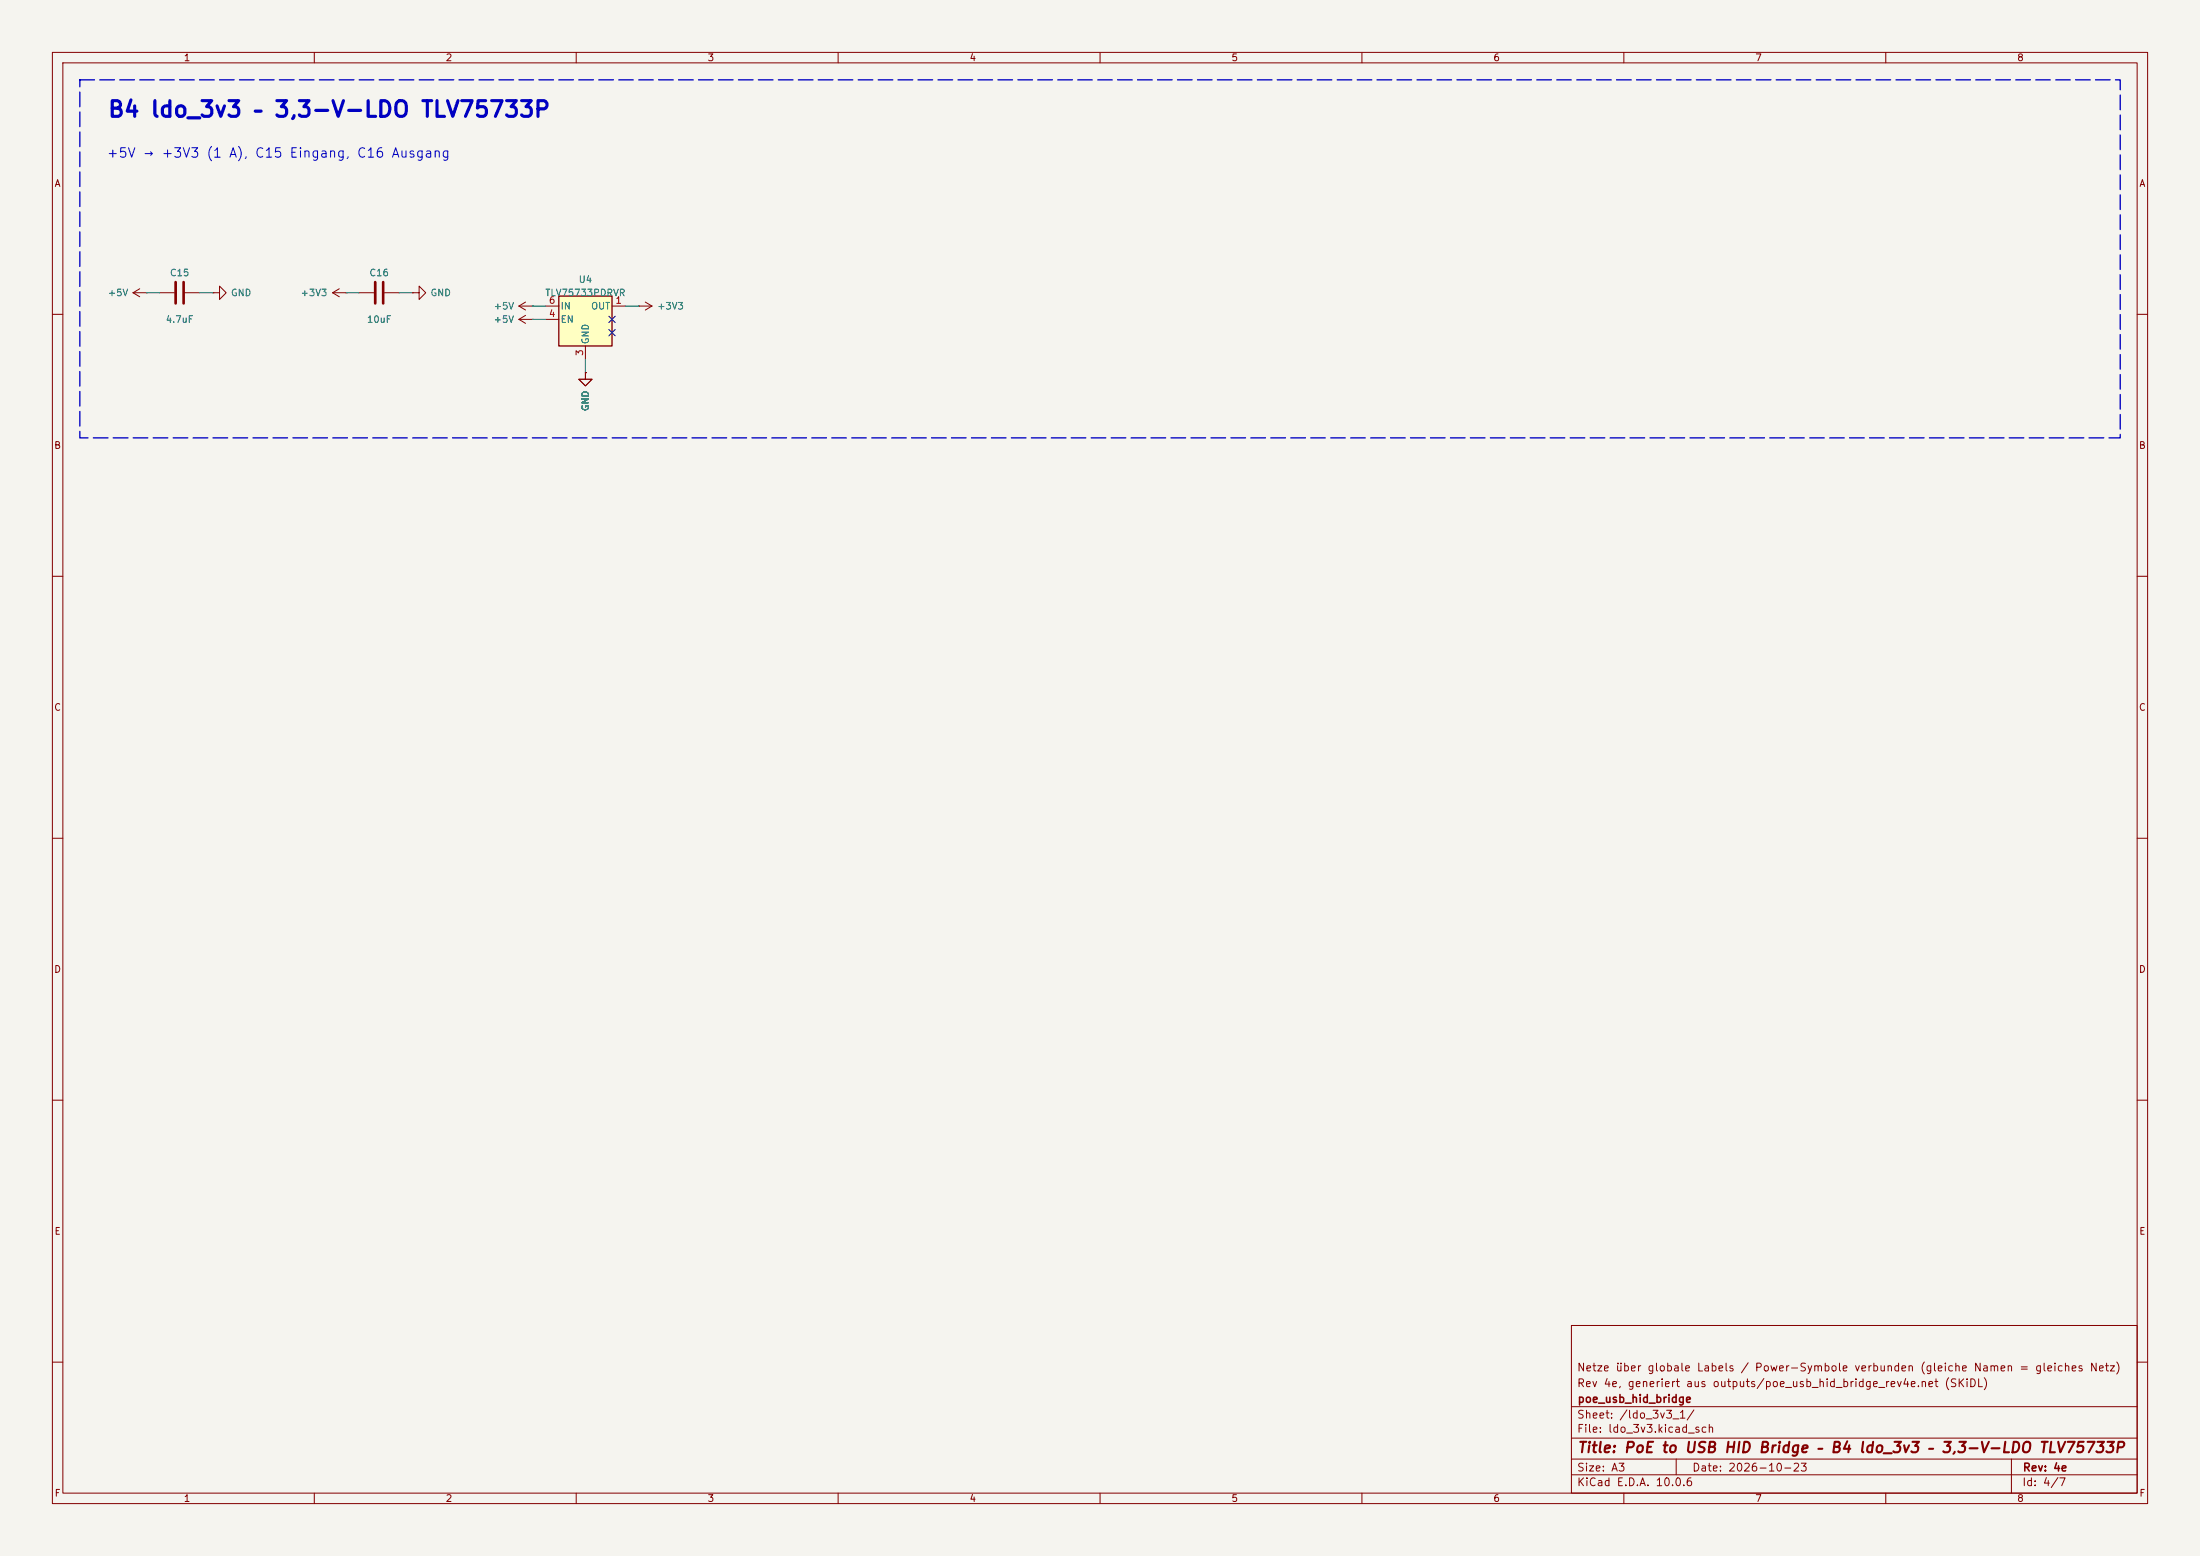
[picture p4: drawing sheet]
(kicad_sch
 (version 20250114)
 (generator "eeschema")
 (generator_version "9.0")
 (paper "A3")
 (title_block
  (title "PoE to USB HID Bridge – B4 ldo_3v3 – 3,3-V-LDO TLV75733P")
  (date "2026-10-23")
  (rev "4e")
  (company "poe_usb_hid_bridge")
  (comment 1 "Rev 4e, generiert aus outputs/poe_usb_hid_bridge_rev4e.net (SKiDL)")
  (comment 2 "Netze über globale Labels / Power-Symbole verbunden (gleiche Namen = gleiches Netz)"))
 (lib_symbols
  (symbol "Device:C"
   (pin_numbers (hide yes))
   (pin_names
    (offset 0.254)) (exclude_from_sim no) (in_bom yes) (on_board yes)
   (in_pos_files yes)
   (duplicate_pin_numbers_are_jumpers no)
   (property "Reference" "C" (at 0.635 2.54 0) (show_name no) (do_not_autoplace no) (effects (font (size 1.27 1.27)) (justify left)))
   (property "Value" "C" (at 0.635 -2.54 0) (show_name no) (do_not_autoplace no) (effects (font (size 1.27 1.27)) (justify left)))
   (property "Footprint" "" (at 0.9652 -3.81 0) (show_name no) (do_not_autoplace no) (hide yes) (effects (font (size 1.27 1.27))))
   (property "Datasheet" "" (at 0 0 0) (show_name no) (do_not_autoplace no) (hide yes) (effects (font (size 1.27 1.27))))
   (property "Description" "Unpolarized capacitor" (at 0 0 0) (show_name no) (do_not_autoplace no) (hide yes) (effects (font (size 1.27 1.27))))
   (symbol "C_0_1"
    (polyline (pts (xy -2.032 0.762) (xy 2.032 0.762)) (stroke (width 0.508) (type default)) (fill (type none)))
    (polyline (pts (xy -2.032 -0.762) (xy 2.032 -0.762)) (stroke (width 0.508) (type default)) (fill (type none))))
   (symbol "C_1_1"
    (pin passive line (at 0 3.81 270) (length 2.794) (name "" (effects (font (size 1.27 1.27)))) (number "1" (effects (font (size 1.27 1.27)))))
    (pin passive line (at 0 -3.81 90) (length 2.794) (name "" (effects (font (size 1.27 1.27)))) (number "2" (effects (font (size 1.27 1.27))))))
   (embedded_fonts no))
  (symbol "power:+5V"
   (power global)
   (pin_numbers (hide yes))
   (pin_names
    (offset 0) (hide yes)) (exclude_from_sim no) (in_bom yes) (on_board yes)
   (in_pos_files yes)
   (duplicate_pin_numbers_are_jumpers no)
   (property "Reference" "#PWR" (at 0 -3.81 0) (show_name no) (do_not_autoplace no) (hide yes) (effects (font (size 1.27 1.27))))
   (property "Value" "+5V" (at 0 3.556 0) (show_name no) (do_not_autoplace no) (effects (font (size 1.27 1.27))))
   (property "Footprint" "" (at 0 0 0) (show_name no) (do_not_autoplace no) (hide yes) (effects (font (size 1.27 1.27))))
   (property "Datasheet" "" (at 0 0 0) (show_name no) (do_not_autoplace no) (hide yes) (effects (font (size 1.27 1.27))))
   (property "Description" "Power symbol creates a global label with name \"+5V\"" (at 0 0 0) (show_name no) (do_not_autoplace no) (hide yes) (effects (font (size 1.27 1.27))))
   (symbol "+5V_0_1"
    (polyline (pts (xy -0.762 1.27) (xy 0 2.54)) (stroke (width 0) (type default)) (fill (type none)))
    (polyline (pts (xy 0 2.54) (xy 0.762 1.27)) (stroke (width 0) (type default)) (fill (type none)))
    (polyline (pts (xy 0 0) (xy 0 2.54)) (stroke (width 0) (type default)) (fill (type none))))
   (symbol "+5V_1_1"
    (pin power_in line (at 0 0 90) (length 0) (name "" (effects (font (size 1.27 1.27)))) (number "1" (effects (font (size 1.27 1.27))))))
   (embedded_fonts no))
  (symbol "power:GND"
   (power global)
   (pin_numbers (hide yes))
   (pin_names
    (offset 0) (hide yes)) (exclude_from_sim no) (in_bom yes) (on_board yes)
   (in_pos_files yes)
   (duplicate_pin_numbers_are_jumpers no)
   (property "Reference" "#PWR" (at 0 -6.35 0) (show_name no) (do_not_autoplace no) (hide yes) (effects (font (size 1.27 1.27))))
   (property "Value" "GND" (at 0 -3.81 0) (show_name no) (do_not_autoplace no) (effects (font (size 1.27 1.27))))
   (property "Footprint" "" (at 0 0 0) (show_name no) (do_not_autoplace no) (hide yes) (effects (font (size 1.27 1.27))))
   (property "Datasheet" "" (at 0 0 0) (show_name no) (do_not_autoplace no) (hide yes) (effects (font (size 1.27 1.27))))
   (property "Description" "Power symbol creates a global label with name \"GND\" , ground" (at 0 0 0) (show_name no) (do_not_autoplace no) (hide yes) (effects (font (size 1.27 1.27))))
   (symbol "GND_0_1"
    (polyline (pts (xy 0 0) (xy 0 -1.27) (xy 1.27 -1.27) (xy 0 -2.54) (xy -1.27 -1.27) (xy 0 -1.27)) (stroke (width 0) (type default)) (fill (type none))))
   (symbol "GND_1_1"
    (pin power_in line (at 0 0 270) (length 0) (name "" (effects (font (size 1.27 1.27)))) (number "1" (effects (font (size 1.27 1.27))))))
   (embedded_fonts no))
  (symbol "power:+3V3"
   (power global)
   (pin_numbers (hide yes))
   (pin_names
    (offset 0) (hide yes)) (exclude_from_sim no) (in_bom yes) (on_board yes)
   (in_pos_files yes)
   (duplicate_pin_numbers_are_jumpers no)
   (property "Reference" "#PWR" (at 0 -3.81 0) (show_name no) (do_not_autoplace no) (hide yes) (effects (font (size 1.27 1.27))))
   (property "Value" "+3V3" (at 0 3.556 0) (show_name no) (do_not_autoplace no) (effects (font (size 1.27 1.27))))
   (property "Footprint" "" (at 0 0 0) (show_name no) (do_not_autoplace no) (hide yes) (effects (font (size 1.27 1.27))))
   (property "Datasheet" "" (at 0 0 0) (show_name no) (do_not_autoplace no) (hide yes) (effects (font (size 1.27 1.27))))
   (property "Description" "Power symbol creates a global label with name \"+3V3\"" (at 0 0 0) (show_name no) (do_not_autoplace no) (hide yes) (effects (font (size 1.27 1.27))))
   (symbol "+3V3_0_1"
    (polyline (pts (xy -0.762 1.27) (xy 0 2.54)) (stroke (width 0) (type default)) (fill (type none)))
    (polyline (pts (xy 0 2.54) (xy 0.762 1.27)) (stroke (width 0) (type default)) (fill (type none)))
    (polyline (pts (xy 0 0) (xy 0 2.54)) (stroke (width 0) (type default)) (fill (type none))))
   (symbol "+3V3_1_1"
    (pin power_in line (at 0 0 90) (length 0) (name "" (effects (font (size 1.27 1.27)))) (number "1" (effects (font (size 1.27 1.27))))))
   (embedded_fonts no))
  (symbol "Regulator_Linear:TLV75733PDRV"
   (pin_names
    (offset 0.254)) (exclude_from_sim no) (in_bom yes) (on_board yes)
   (in_pos_files yes)
   (duplicate_pin_numbers_are_jumpers no)
   (symbol "TLV75733PDRV_0_1"
    (rectangle (start -5.08 4.445) (end 5.08 -5.08) (stroke (width 0.254) (type default)) (fill (type background))))
   (symbol "TLV75733PDRV_1_1"
    (pin power_out line (at 7.62 2.54 180) (length 2.54) (name "OUT" (effects (font (size 1.27 1.27)))) (number "1" (effects (font (size 1.27 1.27)))))
    (pin no_connect line (at 5.08 0 180) (length 2.54) (hide yes) (name "NC" (effects (font (size 1.27 1.27)))) (number "2" (effects (font (size 1.27 1.27)))))
    (pin power_in line (at 0 -7.62 90) (length 2.54) (name "GND" (effects (font (size 1.27 1.27)))) (number "3" (effects (font (size 1.27 1.27)))))
    (pin input line (at -7.62 0 0) (length 2.54) (name "EN" (effects (font (size 1.27 1.27)))) (number "4" (effects (font (size 1.27 1.27)))))
    (pin no_connect line (at 5.08 -2.54 180) (length 2.54) (hide yes) (name "NC" (effects (font (size 1.27 1.27)))) (number "5" (effects (font (size 1.27 1.27)))))
    (pin power_in line (at -7.62 2.54 0) (length 2.54) (name "IN" (effects (font (size 1.27 1.27)))) (number "6" (effects (font (size 1.27 1.27)))))
    (pin passive line (at 0 -7.62 90) (length 2.54) (hide yes) (name "GND" (effects (font (size 1.27 1.27)))) (number "7" (effects (font (size 1.27 1.27))))))
   (embedded_fonts no)
   (property "Reference" "U" (at -3.81 5.715 0) (show_name no) (do_not_autoplace no) (effects (font (size 1.27 1.27))))
   (property "Value" "TLV75733PDRV" (at 0 5.715 0) (show_name no) (do_not_autoplace no) (effects (font (size 1.27 1.27)) (justify left)))
   (property "Footprint" "Package_SON:WSON-6-1EP_2x2mm_P0.65mm_EP1x1.6mm" (at 0 8.255 0) (show_name no) (do_not_autoplace no) (hide yes) (effects (font (size 1.27 1.27)
    (italic yes))))
   (property "Datasheet" "https://www.ti.com/lit/ds/symlink/tlv757p.pdf" (at 0 1.27 0) (show_name no) (do_not_autoplace no) (hide yes) (effects (font (size 1.27 1.27))))
   (property "Description" "1A Low IQ Small Size Low Dropout Voltage Regulator, Fixed Output 3.3V, WSON6" (at 0 0 0) (show_name no) (do_not_autoplace no) (hide yes) (effects (font (size 1.27 1.27))))
   (property "ki_fp_filters" "WSON*1EP*2x2mm*P0.65mm*" (at 0 0 0) (show_name no) (do_not_autoplace no) (hide yes) (effects (font (size 1.27 1.27))))))
 (text "B4 ldo_3v3 – 3,3-V-LDO TLV75733P"
  (exclude_from_sim no)
  (at 20.32 22.86 0)
  (effects (font (size 3.0 3.0) (bold yes)) (justify left bottom)))
 (text "+5V → +3V3 (1 A), C15 Eingang, C16 Ausgang"
  (exclude_from_sim no)
  (at 20.32 30.48 0)
  (effects (font (size 1.8 1.8)) (justify left bottom)))
 (symbol
  (lib_id "Device:C")
  (at 34.29 55.88 90)
  (unit 1)
  (exclude_from_sim no)
  (in_bom yes)
  (on_board yes)
  (dnp no)
  (property "Reference" "C15" (at 34.29 52.07 90) (effects (font (size 1.27 1.27))))
  (property "Value" "4.7uF" (at 34.29 60.96 90) (effects (font (size 1.27 1.27))))
  (property "Footprint" "Capacitor_SMD:C_0603_1608Metric" (at 34.29 55.88 90) (effects (font (size 1.27 1.27)) (hide yes)))
  (property "Datasheet" "" (at 34.29 55.88 90) (effects (font (size 1.27 1.27)) (hide yes)))
  (property "Description" "Unpolarized capacitor" (at 34.29 55.88 90) (effects (font (size 1.27 1.27)) (hide yes)))
  (property "MPN" "CL10A475KO8NNNC" (at 34.29 55.88 90) (effects (font (size 1.27 1.27)) (hide yes)))
  (property "LCSC" "C19666" (at 34.29 55.88 90) (effects (font (size 1.27 1.27)) (hide yes)))
  (pin "1")
  (pin "2"))
 (wire
  (pts (xy 30.48 55.88) (xy 27.94 55.88))
  (stroke (width 0) (type default)))
 (symbol
  (lib_id "power:+5V")
  (at 27.94 55.88 90)
  (unit 1)
  (exclude_from_sim no)
  (in_bom no)
  (on_board no)
  (dnp no)
  (property "Reference" "#PWR0018" (at 27.94 55.88 90) (effects (font (size 1.27 1.27)) (hide yes)))
  (property "Value" "+5V" (at 22.54 55.88 90) (effects (font (size 1.27 1.27))))
  (property "Footprint" "" (at 27.94 55.88 90) (effects (font (size 1.27 1.27)) (hide yes)))
  (property "Datasheet" "" (at 27.94 55.88 90) (effects (font (size 1.27 1.27)) (hide yes)))
  (property "Description" "" (at 27.94 55.88 90) (effects (font (size 1.27 1.27)) (hide yes)))
  (pin "1"))
 (wire
  (pts (xy 38.1 55.88) (xy 40.64 55.88))
  (stroke (width 0) (type default)))
 (symbol
  (lib_id "power:GND")
  (at 40.64 55.88 90)
  (unit 1)
  (exclude_from_sim no)
  (in_bom no)
  (on_board no)
  (dnp no)
  (property "Reference" "#PWR0019" (at 40.64 55.88 90) (effects (font (size 1.27 1.27)) (hide yes)))
  (property "Value" "GND" (at 46.04 55.88 90) (effects (font (size 1.27 1.27))))
  (property "Footprint" "" (at 40.64 55.88 90) (effects (font (size 1.27 1.27)) (hide yes)))
  (property "Datasheet" "" (at 40.64 55.88 90) (effects (font (size 1.27 1.27)) (hide yes)))
  (property "Description" "" (at 40.64 55.88 90) (effects (font (size 1.27 1.27)) (hide yes)))
  (pin "1"))
 (symbol
  (lib_id "Device:C")
  (at 72.39 55.88 90)
  (unit 1)
  (exclude_from_sim no)
  (in_bom yes)
  (on_board yes)
  (dnp no)
  (property "Reference" "C16" (at 72.39 52.07 90) (effects (font (size 1.27 1.27))))
  (property "Value" "10uF" (at 72.39 60.96 90) (effects (font (size 1.27 1.27))))
  (property "Footprint" "Capacitor_SMD:C_0603_1608Metric" (at 72.39 55.88 90) (effects (font (size 1.27 1.27)) (hide yes)))
  (property "Datasheet" "" (at 72.39 55.88 90) (effects (font (size 1.27 1.27)) (hide yes)))
  (property "Description" "Unpolarized capacitor" (at 72.39 55.88 90) (effects (font (size 1.27 1.27)) (hide yes)))
  (property "MPN" "CL10A106KP8NNNC" (at 72.39 55.88 90) (effects (font (size 1.27 1.27)) (hide yes)))
  (property "LCSC" "C19702" (at 72.39 55.88 90) (effects (font (size 1.27 1.27)) (hide yes)))
  (pin "1")
  (pin "2"))
 (wire
  (pts (xy 68.58 55.88) (xy 66.04 55.88))
  (stroke (width 0) (type default)))
 (symbol
  (lib_id "power:+3V3")
  (at 66.04 55.88 90)
  (unit 1)
  (exclude_from_sim no)
  (in_bom no)
  (on_board no)
  (dnp no)
  (property "Reference" "#PWR0020" (at 66.04 55.88 90) (effects (font (size 1.27 1.27)) (hide yes)))
  (property "Value" "+3V3" (at 59.95 55.88 90) (effects (font (size 1.27 1.27))))
  (property "Footprint" "" (at 66.04 55.88 90) (effects (font (size 1.27 1.27)) (hide yes)))
  (property "Datasheet" "" (at 66.04 55.88 90) (effects (font (size 1.27 1.27)) (hide yes)))
  (property "Description" "" (at 66.04 55.88 90) (effects (font (size 1.27 1.27)) (hide yes)))
  (pin "1"))
 (wire
  (pts (xy 76.2 55.88) (xy 78.74 55.88))
  (stroke (width 0) (type default)))
 (symbol
  (lib_id "power:GND")
  (at 78.74 55.88 90)
  (unit 1)
  (exclude_from_sim no)
  (in_bom no)
  (on_board no)
  (dnp no)
  (property "Reference" "#PWR0021" (at 78.74 55.88 90) (effects (font (size 1.27 1.27)) (hide yes)))
  (property "Value" "GND" (at 84.14 55.88 90) (effects (font (size 1.27 1.27))))
  (property "Footprint" "" (at 78.74 55.88 90) (effects (font (size 1.27 1.27)) (hide yes)))
  (property "Datasheet" "" (at 78.74 55.88 90) (effects (font (size 1.27 1.27)) (hide yes)))
  (property "Description" "" (at 78.74 55.88 90) (effects (font (size 1.27 1.27)) (hide yes)))
  (pin "1"))
 (symbol
  (lib_id "Regulator_Linear:TLV75733PDRV")
  (at 111.76 60.96 0)
  (unit 1)
  (exclude_from_sim no)
  (in_bom yes)
  (on_board yes)
  (dnp no)
  (property "Reference" "U4" (at 111.76 53.34 0) (effects (font (size 1.27 1.27))))
  (property "Value" "TLV75733PDRVR" (at 111.76 55.88 0) (effects (font (size 1.27 1.27))))
  (property "Footprint" "Package_SON:WSON-6-1EP_2x2mm_P0.65mm_EP1x1.6mm" (at 111.76 60.96 0) (effects (font (size 1.27 1.27)) (hide yes)))
  (property "Datasheet" "https://www.ti.com/lit/ds/symlink/tlv757p.pdf" (at 111.76 60.96 0) (effects (font (size 1.27 1.27)) (hide yes)))
  (property "Description" "1A Low IQ Small Size Low Dropout Voltage Regulator, Fixed Output 3.3V, WSON6" (at 111.76 60.96 0) (effects (font (size 1.27 1.27)) (hide yes)))
  (property "MPN" "TLV75733PDRVR" (at 111.76 60.96 0) (effects (font (size 1.27 1.27)) (hide yes)))
  (property "LCSC" "C2868428" (at 111.76 60.96 0) (effects (font (size 1.27 1.27)) (hide yes)))
  (pin "1")
  (pin "2")
  (pin "3")
  (pin "4")
  (pin "5")
  (pin "6")
  (pin "7"))
 (wire
  (pts (xy 119.38 58.42) (xy 121.92 58.42))
  (stroke (width 0) (type default)))
 (symbol
  (lib_id "power:+3V3")
  (at 121.92 58.42 270)
  (unit 1)
  (exclude_from_sim no)
  (in_bom no)
  (on_board no)
  (dnp no)
  (property "Reference" "#PWR0022" (at 121.92 58.42 90) (effects (font (size 1.27 1.27)) (hide yes)))
  (property "Value" "+3V3" (at 128.01 58.42 90) (effects (font (size 1.27 1.27))))
  (property "Footprint" "" (at 121.92 58.42 90) (effects (font (size 1.27 1.27)) (hide yes)))
  (property "Datasheet" "" (at 121.92 58.42 90) (effects (font (size 1.27 1.27)) (hide yes)))
  (property "Description" "" (at 121.92 58.42 90) (effects (font (size 1.27 1.27)) (hide yes)))
  (pin "1"))
 (no_connect
  (at 116.84 60.96))
 (wire
  (pts (xy 111.76 68.58) (xy 111.76 71.12))
  (stroke (width 0) (type default)))
 (symbol
  (lib_id "power:GND")
  (at 111.76 71.12 0)
  (unit 1)
  (exclude_from_sim no)
  (in_bom no)
  (on_board no)
  (dnp no)
  (property "Reference" "#PWR0023" (at 111.76 71.12 90) (effects (font (size 1.27 1.27)) (hide yes)))
  (property "Value" "GND" (at 111.76 76.52 90) (effects (font (size 1.27 1.27))))
  (property "Footprint" "" (at 111.76 71.12 90) (effects (font (size 1.27 1.27)) (hide yes)))
  (property "Datasheet" "" (at 111.76 71.12 90) (effects (font (size 1.27 1.27)) (hide yes)))
  (property "Description" "" (at 111.76 71.12 90) (effects (font (size 1.27 1.27)) (hide yes)))
  (pin "1"))
 (wire
  (pts (xy 104.14 60.96) (xy 101.6 60.96))
  (stroke (width 0) (type default)))
 (symbol
  (lib_id "power:+5V")
  (at 101.6 60.96 90)
  (unit 1)
  (exclude_from_sim no)
  (in_bom no)
  (on_board no)
  (dnp no)
  (property "Reference" "#PWR0024" (at 101.6 60.96 90) (effects (font (size 1.27 1.27)) (hide yes)))
  (property "Value" "+5V" (at 96.2 60.96 90) (effects (font (size 1.27 1.27))))
  (property "Footprint" "" (at 101.6 60.96 90) (effects (font (size 1.27 1.27)) (hide yes)))
  (property "Datasheet" "" (at 101.6 60.96 90) (effects (font (size 1.27 1.27)) (hide yes)))
  (property "Description" "" (at 101.6 60.96 90) (effects (font (size 1.27 1.27)) (hide yes)))
  (pin "1"))
 (no_connect
  (at 116.84 63.5))
 (wire
  (pts (xy 104.14 58.42) (xy 101.6 58.42))
  (stroke (width 0) (type default)))
 (symbol
  (lib_id "power:+5V")
  (at 101.6 58.42 90)
  (unit 1)
  (exclude_from_sim no)
  (in_bom no)
  (on_board no)
  (dnp no)
  (property "Reference" "#PWR0025" (at 101.6 58.42 90) (effects (font (size 1.27 1.27)) (hide yes)))
  (property "Value" "+5V" (at 96.2 58.42 90) (effects (font (size 1.27 1.27))))
  (property "Footprint" "" (at 101.6 58.42 90) (effects (font (size 1.27 1.27)) (hide yes)))
  (property "Datasheet" "" (at 101.6 58.42 90) (effects (font (size 1.27 1.27)) (hide yes)))
  (property "Description" "" (at 101.6 58.42 90) (effects (font (size 1.27 1.27)) (hide yes)))
  (pin "1"))
 (wire
  (pts (xy 111.76 68.58) (xy 111.76 71.12))
  (stroke (width 0) (type default)))
 (symbol
  (lib_id "power:GND")
  (at 111.76 71.12 0)
  (unit 1)
  (exclude_from_sim no)
  (in_bom no)
  (on_board no)
  (dnp no)
  (property "Reference" "#PWR0026" (at 111.76 71.12 90) (effects (font (size 1.27 1.27)) (hide yes)))
  (property "Value" "GND" (at 111.76 76.52 90) (effects (font (size 1.27 1.27))))
  (property "Footprint" "" (at 111.76 71.12 90) (effects (font (size 1.27 1.27)) (hide yes)))
  (property "Datasheet" "" (at 111.76 71.12 90) (effects (font (size 1.27 1.27)) (hide yes)))
  (property "Description" "" (at 111.76 71.12 90) (effects (font (size 1.27 1.27)) (hide yes)))
  (pin "1"))
 (rectangle
  (start 15.24 15.24)
  (end 404.76 83.58)
  (stroke (width 0.254) (type dash))
  (fill (type none))))
